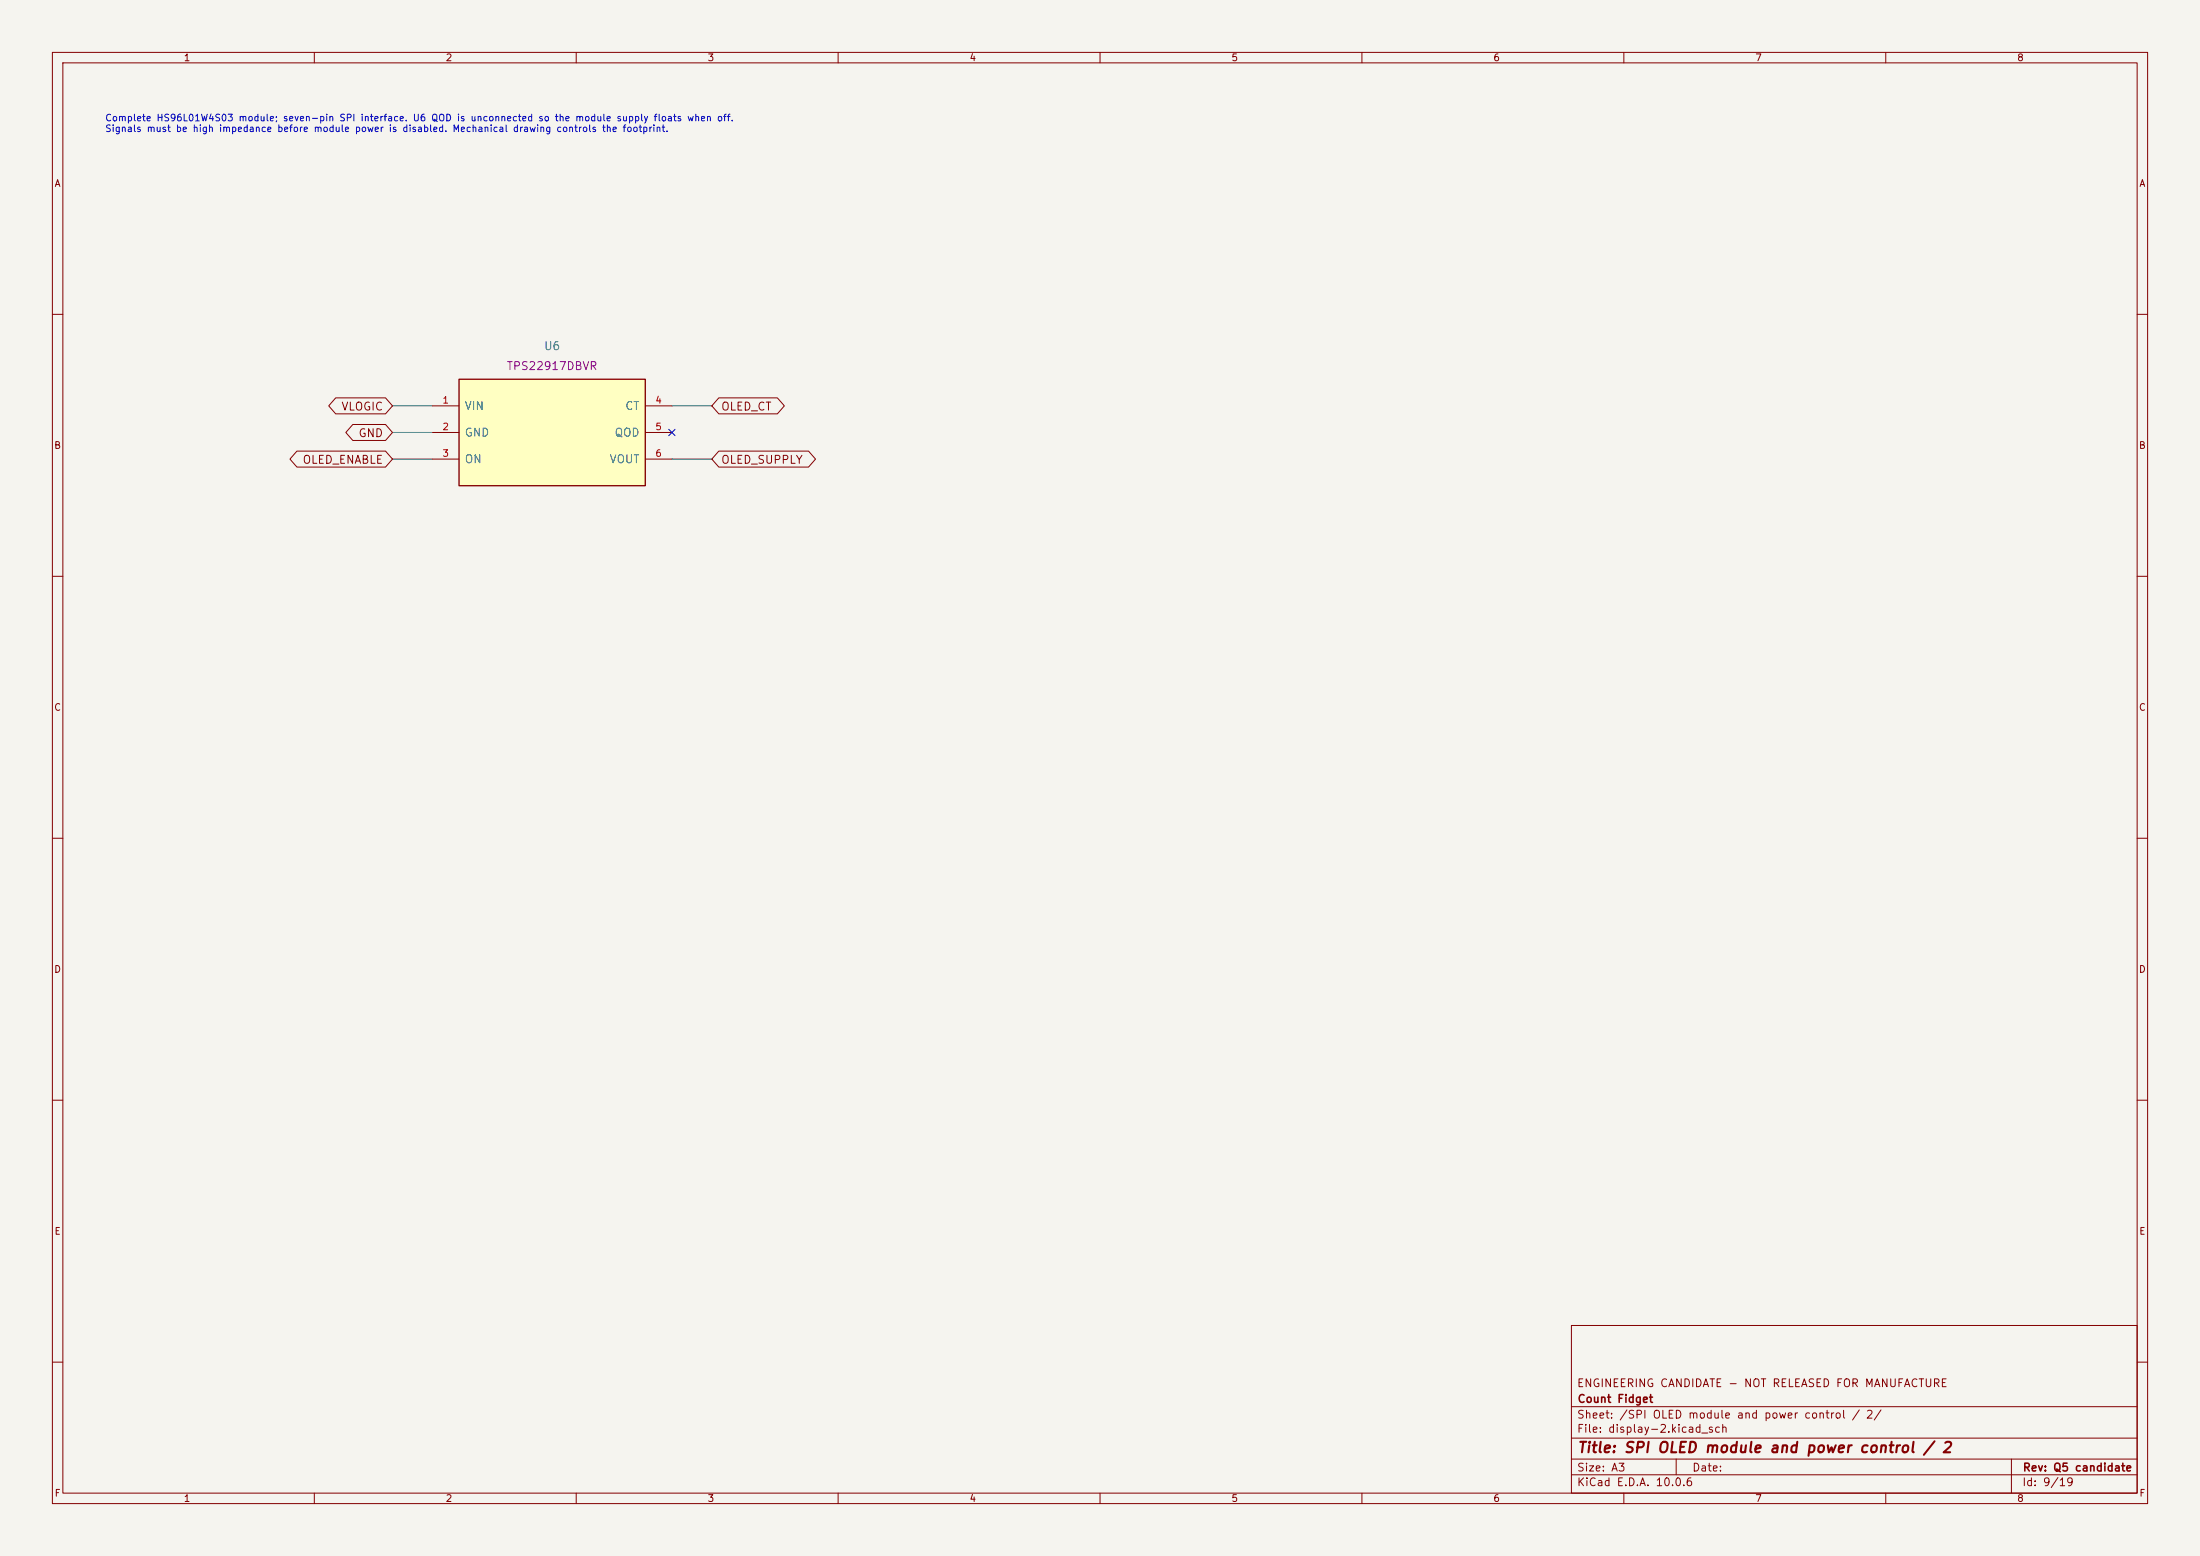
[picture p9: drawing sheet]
(kicad_sch (version 20250114) (generator "eeschema") (generator_version "10.0") (paper "A3") (title_block (title "SPI OLED module and power control / 2") (rev "Q5 candidate")
   (company "Count Fidget") (comment 1 "ENGINEERING CANDIDATE - NOT RELEASED FOR MANUFACTURE"))
(lib_symbols (symbol "CountFidgetQ5:U6" (pin_names (offset 1.016))  (exclude_from_sim no) (in_bom yes) (on_board yes)
   (property "Reference" "U" (at 0 13.97 0) (effects (font (size 1.27 1.27)))) (property "Value" "TPS22917DBVR" (at 0 -13.97 0) (effects (font (size 1.27 1.27))))
   (property "Footprint" "CountFidgetQ5:Package_TO_SOT_SMD_SOT-23-6" (at 0 0 0) (effects (font (size 1.27 1.27)) (hide yes)))
   (symbol "U6_0_1" (rectangle (start -17.78 10.16) (end 17.78 -10.16) (stroke (width 0.254) (type default)) (fill (type background)))) (symbol "U6_1_1" (pin power_in line (at -22.86 5.08 0) (length 5.08) (name "VIN" (effects (font (size 1.524 1.524)))) (number "1" (effects (font (size 1.27 1.27)))))(pin power_in line (at -22.86 0.0 0) (length 5.08) (name "GND" (effects (font (size 1.524 1.524)))) (number "2" (effects (font (size 1.27 1.27)))))(pin input line (at -22.86 -5.08 0) (length 5.08) (name "ON" (effects (font (size 1.524 1.524)))) (number "3" (effects (font (size 1.27 1.27)))))(pin passive line (at 22.86 5.08 180) (length 5.08) (name "CT" (effects (font (size 1.524 1.524)))) (number "4" (effects (font (size 1.27 1.27)))))(pin passive line (at 22.86 0.0 180) (length 5.08) (name "QOD" (effects (font (size 1.524 1.524)))) (number "5" (effects (font (size 1.27 1.27)))))(pin power_out line (at 22.86 -5.08 180) (length 5.08) (name "VOUT" (effects (font (size 1.524 1.524)))) (number "6" (effects (font (size 1.27 1.27))))))))
(text "Complete HS96L01W4S03 module; seven-pin SPI interface. U6 QOD is unconnected so the module supply floats when off.\nSignals must be high impedance before module power is disabled. Mechanical drawing controls the footprint." (at 20 22 0) (effects (font (size 1.27 1.27)) (justify left top)))
(symbol (lib_id "CountFidgetQ5:U6") (at 105.41 82.55 0) (unit 1) (exclude_from_sim no) (in_bom yes) (on_board yes) (dnp no) (property "Reference" "U6" (at 105.41 66.04 0) (effects (font (size 1.524 1.524)))) (property "Value" "OLED power slew switch" (at 105.41 69.85 0) (effects (font (size 1.524 1.524)) (hide yes)))
   (property "Footprint" "CountFidgetQ5:Package_TO_SOT_SMD_SOT-23-6" (at 105.41 82.55 0) (effects (font (size 1.27 1.27)) (hide yes))) (property "MPN" "TPS22917DBVR" (at 105.41 69.85 0) (effects (font (size 1.524 1.524))))
   (property "Description" "CT capacitor connects to VIN. QOD NC so VBAT/VCC floats when off (SSD1315 6.9.2). All five display signal pins high impedance before removing power." (at 105.41 82.55 0) (effects (font (size 1.27 1.27)) (hide yes))) (pin "1")(pin "2")(pin "3")(pin "4")(pin "5")(pin "6"))
(wire (pts (xy 82.55 77.47) (xy 74.93 77.47)) (stroke (width 0) (type default)))
(global_label "VLOGIC" (shape bidirectional) (at 74.93 77.47 180) (effects (font (size 1.524 1.524)) (justify right))
   (property "Intersheetrefs" "${INTERSHEET_REFS}" (at 74.93 77.47 0) (effects (font (size 1.27 1.27)) (hide yes))))
(wire (pts (xy 82.55 82.55) (xy 74.93 82.55)) (stroke (width 0) (type default)))
(global_label "GND" (shape bidirectional) (at 74.93 82.55 180) (effects (font (size 1.524 1.524)) (justify right))
   (property "Intersheetrefs" "${INTERSHEET_REFS}" (at 74.93 82.55 0) (effects (font (size 1.27 1.27)) (hide yes))))
(wire (pts (xy 82.55 87.63) (xy 74.93 87.63)) (stroke (width 0) (type default)))
(global_label "OLED_ENABLE" (shape bidirectional) (at 74.93 87.63 180) (effects (font (size 1.524 1.524)) (justify right))
   (property "Intersheetrefs" "${INTERSHEET_REFS}" (at 74.93 87.63 0) (effects (font (size 1.27 1.27)) (hide yes))))
(wire (pts (xy 128.27 77.47) (xy 135.89 77.47)) (stroke (width 0) (type default)))
(global_label "OLED_CT" (shape bidirectional) (at 135.89 77.47 0) (effects (font (size 1.524 1.524)) (justify left))
   (property "Intersheetrefs" "${INTERSHEET_REFS}" (at 135.89 77.47 0) (effects (font (size 1.27 1.27)) (hide yes))))
(no_connect (at 128.27 82.55))
(wire (pts (xy 128.27 87.63) (xy 135.89 87.63)) (stroke (width 0) (type default)))
(global_label "OLED_SUPPLY" (shape bidirectional) (at 135.89 87.63 0) (effects (font (size 1.524 1.524)) (justify left))
   (property "Intersheetrefs" "${INTERSHEET_REFS}" (at 135.89 87.63 0) (effects (font (size 1.27 1.27)) (hide yes)))))
